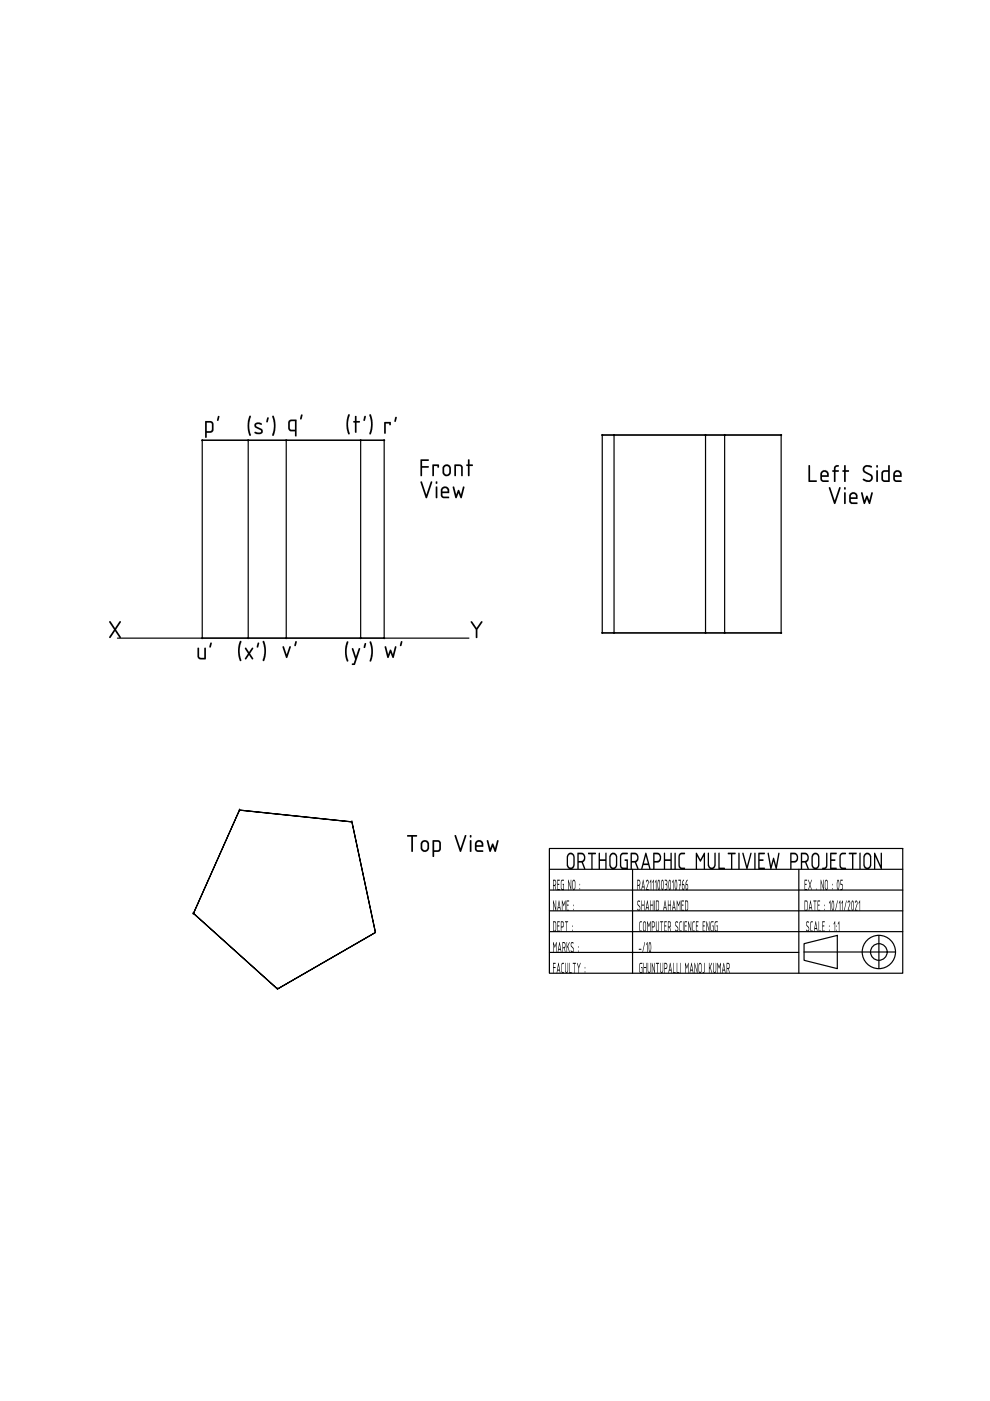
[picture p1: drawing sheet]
<svg xmlns="http://www.w3.org/2000/svg" width="210mm" height="297mm" viewBox="0 0 210 297" stroke-linecap="round" stroke-linejoin="round" font-family="sans-serif">
<!-- layer: 0 -->
<g fill="none" stroke="#000" stroke-width=".25">
<path d="M42.9 93.3h17.8M52.6 93.3h-9.7v42h9.7M60.7 93.3h20.8v42h-20.8zM76.5 93.3h-23.9v42h23.9M81.5 93.3h-5v42h22.9M127.7 92.2h21.9v42h-21.9M130.2 92.2h-2.5v42h2.5M149.6 92.2h16M153.6 92.2h-23.4v42h23.4M153.6 92.2h12v42h-12zM24.9 135.3h35.8M149.6 134.2h16"/>
<path d="M50.8 171.8l-9.8 21.9 17.8 16-17.8-16 9.8-21.9 23.8 2.5 5 23.4-20.8 12 20.8-12-5-23.4zM50.8 171.8h.1M74.6 174.3h.1M116.5 179.9h74.9v26.4h-74.9zM79.6 197.7h.1M116.5 184.3h74.9M116.5 188.7h74.9M116.5 193.1h74.9M116.5 197.5h74.9M134.1 184.3v22M169.4 184.3v22M186.3 198.3v7.1"/>
<path d="M58.8 209.7h.1M116.5 201.9h52.9M170.5 200.1l7-1.8v7.1l-7-1.8zM170.5 201.8h19.4"/>
<circle cx="186.3" cy="201.8" r="3.5"/>
<circle cx="186.3" cy="201.8" r="1.76"/>
</g>
<g fill="#000" stroke="#000" stroke-width=".21">
<circle cx="127.7" cy="92.2" r=".12"/>
<circle cx="130.2" cy="92.2" r=".12"/>
<circle cx="149.6" cy="92.2" r=".12"/>
<circle cx="153.6" cy="92.2" r=".12"/>
<circle cx="165.6" cy="92.2" r=".12"/>
<circle cx="127.7" cy="134.2" r=".12"/>
<circle cx="130.2" cy="134.2" r=".12"/>
<circle cx="149.6" cy="134.2" r=".12"/>
<circle cx="153.6" cy="134.2" r=".12"/>
<circle cx="165.6" cy="134.2" r=".12"/>
<circle cx="41" cy="193.7" r=".12"/>
</g>
<g fill="#000">
<path d="M99.2 97.5h.4v1l.7 .1-.1 .2h-.6v2l-.2 .2-.2-.2v-2l-.4-.2 .4-.1zM182.6 104.4l.3 .1 .4 1.6 .5-1 .2 .1 .3 .9 .4-1.7h.3l-.6 2.4h-.2l-.4-1-.4 1h-.3zM103.2 178.1l.3 .1 .5 1.6 .4-1 .2 .1 .4 .9 .4-1.6 .1-.1 .2 .1-.6 2.4-.3-.1-.3-1-.4 1.1h-.3zM141.6 190.9l.1 .9h.5l.1-.8-.1 2.1v-1.1h-.5v1.1h-.1zM142.7 186.5l.1 2.2-.1-1.8-.1 .3-.1-.1zM143.8 186.5l.6 .1v1l-.3 1.1-.1-1.2 .2-.8h-.3zM143.5 190.9l.4 .9 .3-.9 .1 .1-.1 2.1-.1-1.7-.2 .7-.3-.7v1.7h-.1zM144.5 190.9l.5 .1v.1h-.4v.7h.3v.2h-.3v.9h.4v.2h-.5zM147.6 195.3h.5v.2h-.4v.7l.3 .1-.3 .1v.9h.4v.2h-.5zM149 195.3l.5 .1v.1h-.4v.7l.3 .1v.1h-.3v.9h.4v.2h-.5zM149.8 195.3l.5 1.7 .1-1.6v2.1l-.5-1.6-.1 1.6zM150.8 195.4l.5-.1v.2h-.4l-.1 .3 .1 1.5h.3v-.9l-.2-.2h.3v1.3h-.5l-.1-.3-.1-1.4z"/>
<path d="M151.7 195.4h.5l-.1 .1-.4 .1-.1 .2 .1 1.5h.4v-.9l-.2-.1h.3l-.1 1.2h-.4l-.1-.2-.1-1.6zM170.6 186.5l.5 .1v.1h-.4v.7h.3v.2h-.3v.9h.4v.2h-.5zM171 195.4l.3-.1 .2 .2v.2l-.4-.1-.1 .2 .5 .9v.6l-.2 .2-.4-.3 .1-.1 .3 .2 .2-.3-.1-.3-.5-.6zM171.4 186.5l.3 .9 .4-.8-.3 1 .3 1.1-.4-.9-.3 .9 .3-1.1zM171.9 195.4h.4l-.4 .4v1.3l.4 .2v.2h-.3l-.2-.3v-1.4zM172.5 190.9l.6 .1v.1h-.3v2l-.1-2h-.2zM173 188.4l.1 .3zM173.4 190.9h.5l-.1 .2h-.4v.7h.4l-.1 .2h-.3v.9h.5l-.1 .2h-.5zM173.6 195.3l.1 2h.4v.2h-.5zM174.3 195.3l.6 .1-.1 .1h-.4v.7l.4 .1-.1 .1h-.3v.9h.4v.2h-.5zM174 186.5l.5 1.7 .1-1.7v2.2l-.5-1.7v1.6h-.1zM176 190.9v2.2v-1.8l-.2 .2z"/>
<path d="M176 180.8l1.4 .1-.1 .2h-1v1.1h.7l.1 .1-.1 .2h-.7v1.4l1 .1v.3h-1.3zM177 195.3v2.2v-1.8l-.2 .2zM177.6 190.9l-.5 2.2zM177.9 195.3v2.2v-1.8l-.3 .2zM178.1 191v2.1v-1.8l-.2 .2zM178.2 186.5l.5 .1-.1 .1h-.3v.7h.3l.1 .4v.6l-.2 .3h-.3v-.2l.4-.1v-.2v-.5l-.4-.1zM178.7 190.9v2.2l-.1-1.8-.2 .2zM179.4 190.9l-.4 2.2zM178.2 181l.4-.2 .8 .1-.1 .2-.8 .1-.2 .4v2.1l.2 .2 .8 .1v.3h-.8l-.5-.5v-2.3zM180 180.8l1.6 .1v.2h-.7v3l-.1 .2-.1-.1v-3.1h-.7zM179.8 191l.3-.1 .2 .4-.4 1.6h.3v.2h-.5l.5-1.6-.2-.4-.2 .4zM181.4 191l.2-.1 .2 .3-.4 1.7h.4v.2l-.5-.1 .4-1.5-.1-.4-.3 .4z"/>
<path d="M182.3 190.9v2.2v-1.8l-.2 .3-.1-.1zM182.2 180.8l.3 .1v3.3l-.2 .1-.1-.1zM185.3 180.8h.3l1.1 2.7v-2.6l.3-.1-.1 3.5-.2-.1-1.1-2.6v2.6h-.3zM135.5 201.2h.4l.1 .2h-.5zM136.7 199.7l.1 .2-.6 2zM137.2 199.7l.1 2.2-.1-1.8-.2 .2zM150.3 204.1l.1 1.1 .5-1h.1l-.4 .8 .3 1.3-.3-1.1-.3 1.1zM151.2 204.1l.1 1.7 .2 .3 .2-.2 .1-1.8 .1 .1-.1 1.7-.3 .4-.3-.5zM152.1 204.1l.4 .9 .3-.9v.1v2.1l-.1-1.7-.2 .7-.3-.7-.1 1.7z"/>
<path d="M189.9 100.2l-.2 .6h1.1v-.2a.54 .54 0 0 0-.3-.5 .54 .54 0 0 0-.6 .1zM189.6 100l.4-.3h.4l.7 .4 .1 1h-1.5v.4l.3 .3 1.1 .1v.3h-1.1l-.5-.3-.1-1.4z"/>
<path d="M122.9 188.3v.3zM122.9 187.4l.1 .3z"/>
<path d="M142 186.7l-.2 1.2 .2 .6 .2-1.1zM141.9 186.6h.2l.2 .7-.1 1-.2 .4-.2-.1-.1-.6z"/>
<path d="M142.9 191.4l-.2 1h.3zM142.8 190.9l.4 2.2-.1-.5h-.4l-.1 .5-.1-.1z"/>
<path d="M143.3 186.7l-.1 1.2 .1 .6 .2-1zM143.2 186.6h.3l.1 .6v1l-.3 .5-.1-.1-.2-.6z"/>
<path d="M144.7 187.6v.7l.2 .2 .1-.7zM144.8 186.6l.2-.1v.2l-.3 .7h.3l.1 .4v.6l-.2 .3-.3-.4v-1.1z"/>
<path d="M145.3 190.9h.4l.2 .4v1.4l-.2 .4-.5-.1zM145.4 191.1v1.8h.2l.2-.2v-1.3l-.1-.3z"/>
<path d="M145.5 187.6v.7l.2 .2 .1-.7zM145.7 186.6l.1-.1v.2l-.3 .7 .3 .1 .1 .7-.1 .4-.2 .1-.2-.3v-1.1z"/>
<path d="M170.6 190.9h.5l.1 .4v1.4l-.2 .4h-.4zM170.7 191.1v1.8h.3l.1-.2v-1.3l-.1-.2z"/>
<path d="M171.8 191.4l-.1 1h.3zM171.8 190.9l.4 2.2-.2-.5h-.3l-.2 .5z"/>
<path d="M172.9 195.8l-.1 1h.3zM172.9 195.3l.4 2.2-.2-.5h-.3l-.2 .5z"/>
<path d="M174.8 192.7v.3zM174.8 191.8v.3z"/>
<path d="M175.1 186.7l-.1 .4v1.1l.2 .3 .2-.3v-1.1l-.1-.3zM175 186.6l.3-.1 .2 .5v1.3l-.3 .4-.2-.1-.1-.4v-1.2z"/>
<path d="M175.8 197.1v.3zM175.8 196.2v.3z"/>
<path d="M176.4 188.3l.1 .3zM176.4 187.4l.1 .3z"/>
<path d="M176.6 191.1l-.2 1.1 .2 .7 .2-.9zM176.5 191h.2l.2 .6-.1 1-.2 .5-.2-.2-.1-.6z"/>
<path d="M177.3 197.1l.1 .3zM177.3 196.2l.1 .3z"/>
<path d="M177.7 186.7l-.2 1 .2 .8 .2-1zM177.6 186.6l.2 .1 .2 .7-.1 .9-.2 .4-.2-.2-.1-.7z"/>
<path d="M180.7 191.1l-.1 1.2 .2 .6 .1-1.1zM180.7 191h.2l.1 .7v1.1l-.2 .3-.2-.1-.1-.6z"/>
<path d="M183.6 181.3l-.3 .4v1.7l.3 .4 .4 .1 .4-.4v-1.8l-.3-.5zM183.3 181l.4-.2h.4l.4 .3 .2 .4v2.1l-.2 .4-.5 .3-.5-.1-.4-.6v-1.9z"/>
<path d="M124 205.9l.1 .3zM124 205l.1 .3z"/>
<path d="M137.8 200l-.2 1 .2 .7 .2-1.1zM137.7 199.8h.2l.2 .7-.1 1-.2 .4-.2-.1-.1-.7z"/>
<path d="M153.5 204.6l-.2 1h.3zM153.4 204.2l.4 2.1-.1-.5h-.4l-.2 .5z"/>
<path d="M154.1 204.1l.4 .1 .2 .2v.7l-.2 .3 .2 .9-.3-.8h-.2l-.1 .8zM154.2 204.4v.8h.2l.2-.7z"/>
</g>
<g font-size="4.7">
<text x="43.1" y="91.8">p'</text>
<text x="52.1" y="92.1">(s') q'</text>
<text x="73.1" y="91.8">(t') r'</text>
<text x="88.8" y="101">Front</text>
<text x="88.8" y="105.6">View</text>
<text x="171" y="102.2">Left Side</text>
<text x="174.7" y="106.9">View</text>
<text x="22.8" y="135.3">X</text>
<text x="99.4" y="135.3">Y</text>
<text x="41.5" y="139.8">u'</text>
<text x="50.1" y="139.8">(x')</text>
<text x="59.5" y="139.5">v'</text>
<text x="72.8" y="139.9">(y') w'</text>
<text x="85.9" y="180.6">Top View</text>
</g>
<text font-size="4.6" x="119.3" y="184.3">ORTHOGRAPHIC MULTIVIEW PROJECTION</text>
<g font-size="2.9">
<text x="117" y="188.7">REG NO :</text>
<text x="132" y="188.7">RA2111003010766</text>
<text x="117" y="193.1">NAME :</text>
<text x="117" y="197.5">DEPT :</text>
<text x="132" y="193.1">SHAHID AHAMED</text>
<text x="132.4" y="197.5">COMPUTER SCIENCE ENGG</text>
<text x="117" y="201.9">MARKS :</text>
<text x="117" y="206.3">FACULTY :</text>
<text x="132.4" y="206.3">GHUNTUPALLI MANOJ KUMAR</text>
</g>
</svg>
